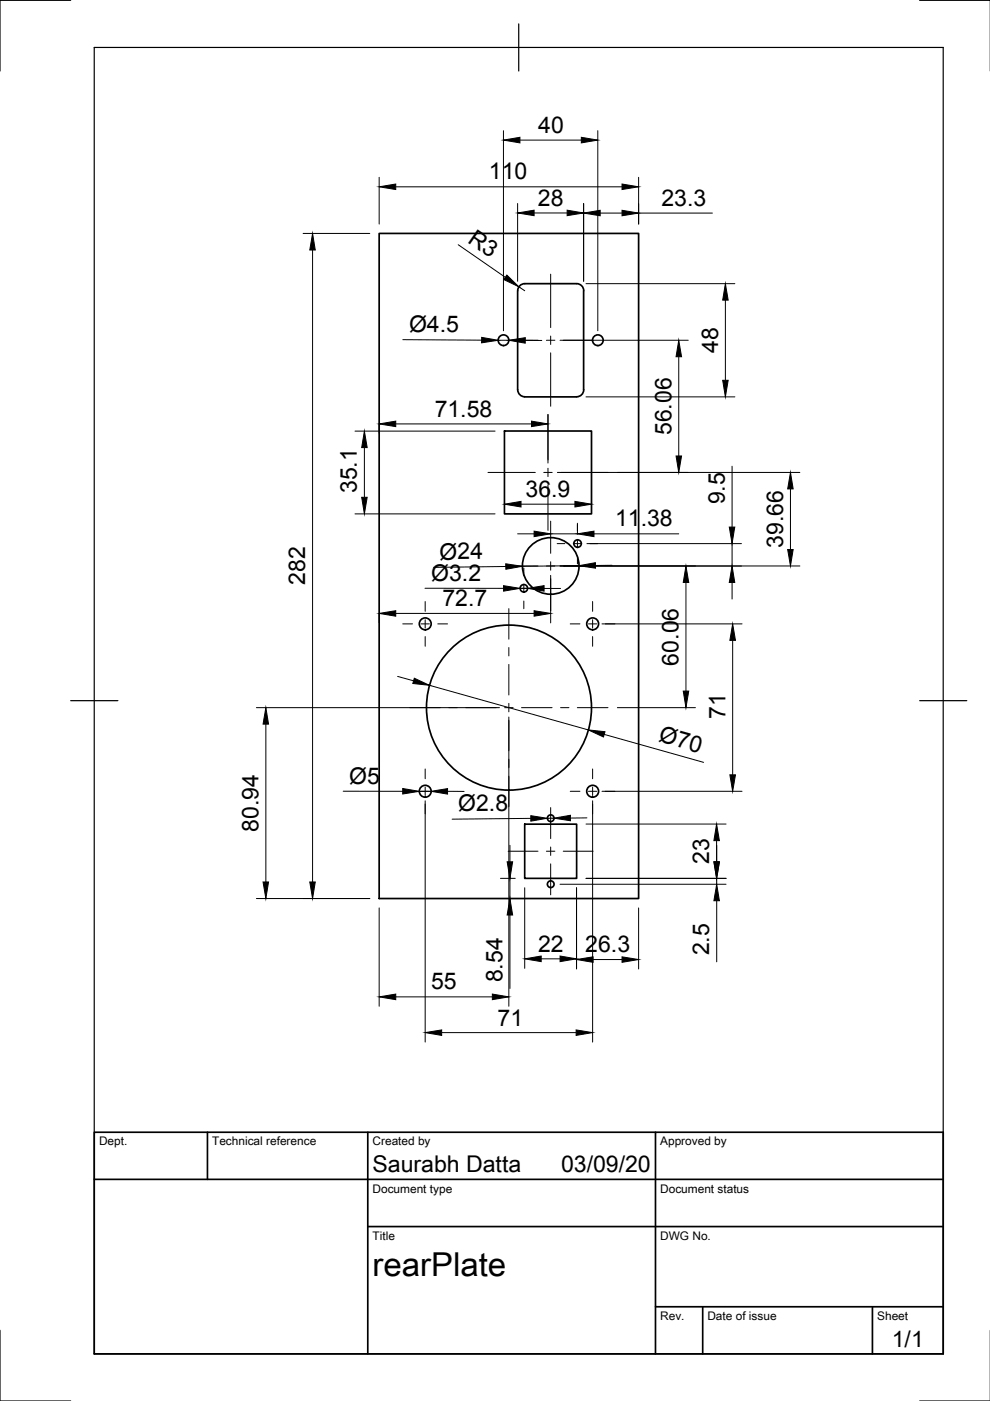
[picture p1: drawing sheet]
<svg xmlns="http://www.w3.org/2000/svg" width="210mm" height="297mm" viewBox="0 0 210 297" stroke-linecap="round" stroke-linejoin="round" font-family="sans-serif">
<!-- layer: Visible -->
<g fill="none" stroke="#000" stroke-width=".36">
<path d="M80.4 49.5h55v141h-55zM123.7 61.6v21M123.8 61.6a1.49 1.49 0 0 0-1.5-1.5h-11a1.49 1.49 0 0 0-1.5 1.5l-.1 21a1.54 1.54 0 0 0 1.6 1.5h11a1.54 1.54 0 0 0 1.5-1.5M107 91.4h18.4v17.6h-18.4zM111.3 174.7h11v11.5h-11z"/>
<circle cx="106.8" cy="72.1" r="1.13"/>
<circle cx="126.8" cy="72.1" r="1.13"/>
<circle cx="116.8" cy="120" r="6"/>
<circle cx="122.5" cy="115.2" r=".79"/>
<circle cx="90.2" cy="132.3" r="1.26"/>
<circle cx="111.1" cy="124.7" r=".79"/>
<circle cx="125.7" cy="132.3" r="1.26"/>
<circle cx="107.9" cy="150" r="17.5"/>
<circle cx="90.2" cy="167.8" r="1.26"/>
<circle cx="116.8" cy="173.5" r=".71"/>
<circle cx="125.7" cy="167.8" r="1.26"/>
<circle cx="116.8" cy="187.5" r=".71"/>
</g>
<!-- layer: Border -->
<path d="M15 .1h-15v15M20 10.1h180v276.9h-180zM110 5.1v10M195 .1h15M15 148.6h10M195 148.6h10M0 282.1v14.9h15M195 297h15" fill="none" stroke="#000" stroke-width=".25"/>
<!-- layer: TitleBlock -->
<path d="M20 240.1h180v46.9h-180zM20 250h180M44 240.1v9.9M78 240.1v46.9M139 240.1v46.9M78 260.1h122M139 277.1h61M149 277.1v9.9M185 277.1v9.9" fill="none" stroke="#000" stroke-width=".36"/>
<!-- layer: Dimensions -->
<g fill="none" stroke="#000" stroke-width=".21">
<path d="M80.4 37.6v9.9M83.9 39.6h48M106.7 27.7v42.4M110.2 29.7h13.1M126.7 27.7v42.4M135.4 37.6v9.9M64.3 49.5h14.1M66.3 53v134M97.2 51.9l9.9 6.9M109.7 43.1v16.5M113.2 45.2h7M123.7 43.1v16.5"/>
<path d="M127.3 45.2h4.6M135.4 45.2h15.6M85.4 72l16.7 .1M105.6 72.1h2.3M110 60.8l1.3 .8M111.4 72.2h3.5M118.7 72.1h27.2M124.2 60.1h31.6M143.9 75.6v21.1M153.8 63.6v17M75.3 91.4h29.7M77.3 94.9v10.5"/>
<path d="M80.4 89.9v2M83.9 89.9h28.8M116.2 87.9v10.3M124.2 84.1h31.6M155.2 98.9v12.8M75.3 109h29.7M109.7 113.2h3.5M110.5 106.9h11.4M116.8 113.2h5.6M118.2 100.2h51.4M122.4 111.2v2M122.7 119.9l-12 .2"/>
<path d="M124.4 115.3h32.8M125.9 113.2h18M129.8 119.9h-3.6M155.2 115.3v4.7M167.6 103.7v12.8M80.4 130.2v1.9M83.9 130.1h29.3M90.1 124.7h16.7M107.3 120.1l-15.4 .2M110.3 124.7h1.6M115.4 124.8h3.5M116.8 122v10.1"/>
<path d="M118.7 120h50.9M127.6 132.3h29.7M145.4 123.5v23M155.2 123.5v3.5M155.3 135.8v28.5M54.4 150h51.5M56.4 153.5v33.5M84.3 143.4l3.4 .9M91 145.3l33.7 9.5M107.9 152v61.3M128.1 155.7l21.1 5.9M130.9 150h16.5"/>
<path d="M72.8 167.8h12.6M88.9 167.8h2.5M90.1 169.8v51.1M94.9 167.8h3.5M108.1 179.2v3.5M112.5 173.5l-16.6 .2M117.5 173.5h-1.5M124.2 174.7h29.7M124.4 173.4h-3.5M125.6 169.8v51.1M127.6 167.8h29.7M151.9 178.2v4.5"/>
<path d="M152 179.2v3.5M54.4 190.5h24M80.4 192.5v20.8M106.1 186.2h3.1M108.1 186.2v4.3M108.1 194v15.6M111.3 188.2v17.1M118.7 187.5h35.2M122.2 188.2v17.3M124.2 186.2h29.7M135.4 192.5v13M152 186.2v1.3"/>
<path d="M152 191v12.9M83.9 211.4h20.5M93.6 218.9h28.6M114.7 203.3h4M125.8 203.4h6.1"/>
</g>
<g fill="#000" stroke="#000" stroke-width=".21">
<path d="M80.4 39.6l3.5-.6v1.2zM106.7 29.7l3.5-.6v1.2zM123.3 29.1l3.4 .6-3.4 .6zM131.9 39l3.5 .6-3.5 .6zM66.3 49.5l.5 3.5h-1.1zM107.5 58.3l2.5 2.5-3.2-1.5zM109.7 45.2l3.5-.6v1.1zM120.2 44.6l3.5 .6-3.5 .5zM123.7 45.2l3.6-.6v1.1zM131.9 44.6l3.5 .6-3.5 .5zM102.1 71.5l3.5 .6-3.5 .6zM107.9 72.1l3.5-.5v1.2z"/>
<path d="M143.9 72.1l.6 3.5h-1.2zM153.8 60.1l.6 3.5h-1.2zM77.3 91.4l.6 3.5h-1.2zM80.4 89.9l3.5-.6v1.2zM112.7 89.3l3.5 .6-3.5 .6zM143.3 96.7h1.2l-.6 3.5zM153.2 80.6h1.2l-.6 3.5zM76.7 105.4h1.2l-.6 3.6zM107.2 119.5l3.5 .6-3.4 .6zM107 106.9l3.5-.6v1.2zM113.2 112.6l3.6 .6-3.6 .6zM121.9 106.3l3.5 .6-3.5 .6z"/>
<path d="M122.4 113.2l3.5-.6v1.2zM122.7 119.9l3.5-.6 .1 1.2zM154.6 111.7h1.2l-.6 3.6zM167.6 100.2l.6 3.5h-1.2zM167 116.5h1.2l-.6 3.5zM80.4 130.1l3.5-.6v1.1zM106.8 124.2l3.5 .5-3.5 .6zM113.2 129.5l3.6 .6-3.6 .5zM111.9 124.7l3.5-.5v1.1zM145.4 120l.6 3.5h-1.1zM155.2 120l.6 3.5h-1.2zM155.3 132.3l.6 3.5h-1.2z"/>
<path d="M56.4 150l.5 3.5h-1.1zM87.8 143.8l3.2 1.5-3.5-.4zM124.7 154.8l3.6 .3-.3 1.2zM144.9 146.5h1.1l-.6 3.5zM85.4 167.2l3.5 .6-3.5 .5zM91.4 167.8l3.5-.6v1.2zM112.5 172.9l3.5 .6-3.5 .6zM117.5 173.5l3.4-.6v1.1zM151.9 174.7l.6 3.5h-1.1zM154.7 164.3h1.2l-.6 3.5zM55.8 187h1.1l-.5 3.5zM65.7 187h1.1l-.5 3.5z"/>
<path d="M107.5 182.7h1.2l-.6 3.5zM108.1 190.5l.6 3.5h-1.2zM151.4 182.7h1.1l-.6 3.5zM151.4 182.7h1.1l-.5 3.5zM152 187.5l.5 3.5h-1.1zM80.4 211.4l3.5-.6v1.1zM90.1 218.9l3.5-.5v1.1zM104.4 210.8l3.5 .6-3.5 .5zM111.3 203.3l3.4-.6v1.2zM118.7 202.7l3.5 .6-3.5 .6zM122.2 218.4l3.4 .5-3.4 .6zM122.2 203.4l3.6-.5v1.1z"/>
<path d="M131.9 202.9l3.5 .5-3.5 .6z"/>
</g>
<!-- layer: Center Lines -->
<g fill="none" stroke="#000" stroke-width=".21">
<path d="M116.8 58.1v11.4M107.7 72.1h6.4M115.8 72.1h1.8M116.8 71.3v1.7M116.8 74.8v11.3M119.4 72.1h6.4M116.2 87.9v9.6M116.2 99.3v1.8M103.5 100.2h10M115.3 100.2h1.8M116.2 102.9v9.5M116.8 110.5v6.8"/>
<path d="M116.8 119.1v1.8M118.1 115.3h1.7M118.9 100.2h10M121.5 115.3h1.8M122.4 110.9v1.7M122.4 114.3v1.8M122.4 117.9v1.7M125.1 115.3h1.6M85.4 132.3h2.1M89.3 132.3h1.7M90.1 127.5v2.1M90.1 131.4v1.8"/>
<path d="M90.1 135v2M92.8 132.3h2.1M106.8 124.7h1.6M107.3 120h6.8M107.9 129v6.5M107.9 137.3v1.8M110.2 124.7h1.8M111.1 120.4v1.7M111.1 123.9v1.8M111.1 127.4v1.7M113.7 124.7h1.7M115.8 120h1.8"/>
<path d="M116.8 122.7v6.8M119.4 120h6.8M120.9 132.3h2.1M124.8 132.3h1.7M125.6 127.5v2.1M125.6 131.4v1.8M125.6 135v2M128.3 132.3h2.1M86.9 150h6.5M95.2 150h1.7M98.7 150h6.5M107 150h1.8"/>
<path d="M107.9 140.9v6.4M107.9 149.1v1.8M107.9 152.7v6.5M110.6 150h6.5M118.9 150h1.7M122.4 150h6.5M85.4 167.8h2.1M89.3 167.8h1.7M90.1 163v2.1M90.1 166.9v1.8M90.1 170.5v2M92.8 167.8h2.1"/>
<path d="M107.9 161v1.8M107.9 164.6v6.4M116.8 171.2v6.6M116.8 179.6v1.8M120.9 167.8h2.1M124.8 167.8h1.7M125.6 163v2.1M125.6 166.9v1.8M125.6 170.5v2M128.3 167.8h2.1M107.7 180.5h6.4M115.8 180.5h1.8"/>
<path d="M116.8 183.2v6.5M119.4 180.5h6.4"/>
</g>
<text font-size="7" x="79" y="270.6">rearPlate</text>
<g font-size="4.9">
<text x="114.1" y="28.1">40</text>
<text x="103.7" y="38">110</text>
<text x="114.1" y="43.6">28</text>
<text x="140.3" y="43.6">23.3</text>
<text x="99" y="51.2" transform="rotate(35 99 51.2)">R3</text>
<text x="86.7" y="70.4">Ø4.5</text>
<text x="152.3" y="74.8" transform="rotate(-90 152.3 74.8)">48</text>
<text x="92.2" y="88.3">71.58</text>
<text x="142.4" y="92.3" transform="rotate(-90 142.4 92.3)">56.06</text>
<text x="75.7" y="104.6" transform="rotate(-90 75.7 104.6)">35.1</text>
<text x="111.4" y="105.3">36.9</text>
<text x="153.6" y="107" transform="rotate(-90 153.6 107)">9.5</text>
<text x="130.4" y="111.6">11.38</text>
<text x="93.2" y="118.6" transform="rotate(-1 93.2 118.6)">Ø24</text>
<text x="166" y="116.2" transform="rotate(-90 166 116.2)">39.66</text>
<text x="64.7" y="124" transform="rotate(-90 64.7 124)">282</text>
<text x="91.4" y="123.1">Ø3.2</text>
<text x="93.8" y="128.6">72.7</text>
<text x="143.9" y="141.1" transform="rotate(-90 143.9 141.1)">60.06</text>
<text x="153.8" y="152.4" transform="rotate(-90 153.8 152.4)">71</text>
<text x="139.5" y="157.2" transform="rotate(16 139.5 157.2)">Ø70</text>
<text x="74.1" y="166.1">Ø5</text>
<text x="97.2" y="172">Ø2.8</text>
<text x="54.8" y="176.4" transform="rotate(-90 54.8 176.4)">80.94</text>
<text x="150.4" y="183.2" transform="rotate(-90 150.4 183.2)">23</text>
<text x="114.1" y="201.8">22</text>
<text x="124.1" y="201.9">26.3</text>
<text x="150.4" y="202.6" transform="rotate(-90 150.4 202.6)">2.5</text>
<text x="91.4" y="209.8">55</text>
<text x="106.6" y="208.3" transform="rotate(-90 106.6 208.3)">8.54</text>
<text x="105.5" y="217.4">71</text>
<text x="79" y="248.5">Saurabh Datta</text>
<text x="119" y="248.5">03/09/20</text>
<text x="189.1" y="285.7">1/1</text>
</g>
<g font-size="2.5">
<text x="21" y="242.9">Dept.</text>
<text x="45" y="242.9">Technical reference</text>
<text x="79" y="242.9">Created by</text>
<text x="140" y="242.9">Approved by</text>
<text x="79" y="252.8">Document type</text>
<text x="140" y="252.8">Document status</text>
<text x="79" y="262.9">Title</text>
<text x="140" y="262.9">DWG No.</text>
<text x="140" y="279.9">Rev.</text>
<text x="150" y="279.9">Date of issue</text>
<text x="186" y="279.9">Sheet</text>
</g>
</svg>
